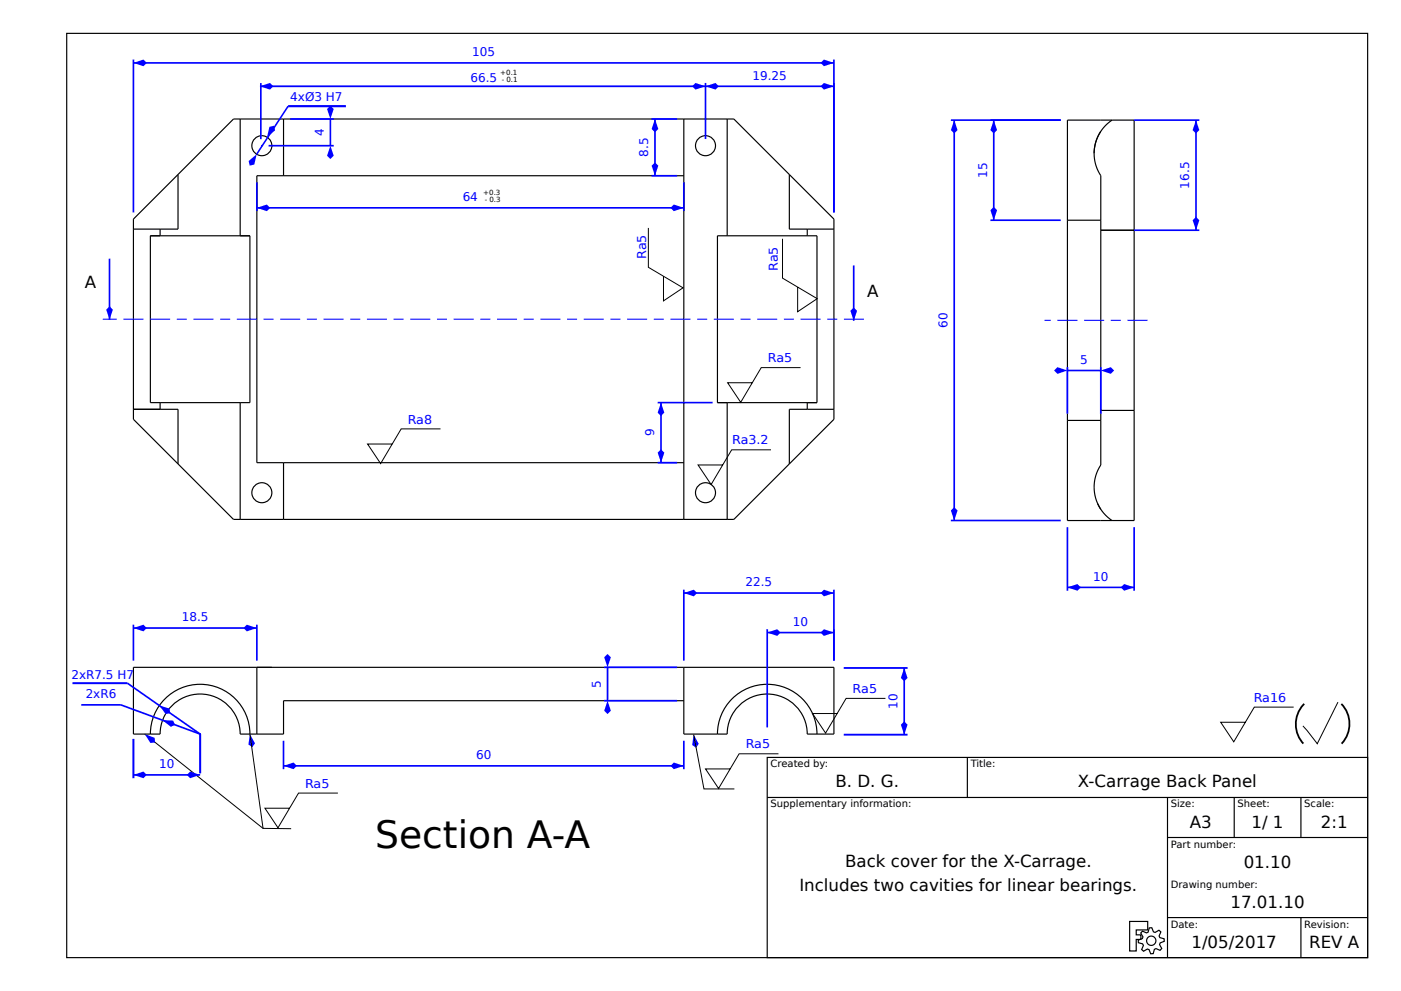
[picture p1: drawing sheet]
<svg xmlns="http://www.w3.org/2000/svg" width="420mm" height="297mm" viewBox="0 0 420 297" stroke-linecap="round" stroke-linejoin="round" font-family="sans-serif">
<g fill="none" stroke="#000" stroke-width=".35">
<path d="M20 10h390v277h-390zM72 35.7v35M85 35.7v17M205 35.7v120M218 35.7v35M53.4 52.3l16.6-16.6h150l16.6 16.6M53.4 52.3v16.4h-13.4M53.4 52.3l-13.4 13.4v60l13.4 13.3M205 52.7h-128v86h128M236.6 52.3v16.4h13.4M236.6 52.3l13.4 13.4v60l-13.4 13.3M45.1 70.7h29.8v50h-29.8z"/>
<path d="M48 68.7v2M215.1 70.7h29.8v50h-29.8zM242 68.7v2M40 122.7h13.4v16.3M48 120.7v2M53.4 139l16.6 16.7h150l16.6-16.7M72 120.7v35M85 138.7v17M218 120.7v35M242 120.7v2M250 122.7h-13.4v16.3M45.1 220a14.9 14.9 0 0 1 14.9-14.9 14.9 14.9 0 0 1 14.9 14.9"/>
<path d="M77 200v20M205 200v20h13a12 12 0 0 1 12-12 12 12 0 0 1 12 12h8v-20h-210v20h8a12 12 0 0 1 12-12 12 12 0 0 1 12 12h13v-10h120M215.1 220a14.9 14.9 0 0 1 14.9-14.9 14.9 14.9 0 0 1 14.9 14.9M230 227h180v60h-180zM230 239h180M290 227v12M350 239v48M370 239v12M390 239v12M350 251h60M338.7 276.2h5.4v2.5h-3.5v1.5h1.4v1.3h-1.4v3.5h-1.9zM342.5 279.1l1.2 .5 .5-.2 .3-1.3 .8-.1 .5 1.3 .5 .2 1.1-.7 .6 .5-.5 1.2 .2 .5 1.3 .3v.8l-1.2 .5-.2 .5 .7 1.2-.5 .5-1.3-.5-.4 .2-.4 1.3h-.7l-.5-1.2-.5-.2-1.2 .7-.6-.5 .6-1.2-.3-.5-1.2-.4-.1-.7 1.3-.5 .1-.5-.6-1.2z"/>
<path d="M350 275h60M390 275v12"/>
<circle cx="78.5" cy="43.7" r="3"/>
<circle cx="211.5" cy="43.7" r="3"/>
<circle cx="78.5" cy="147.7" r="3"/>
<circle cx="211.5" cy="147.7" r="3"/>
<circle cx="345.1" cy="281.9" r="1.4"/>
</g>
<g fill="none" stroke="#00f" stroke-width=".32">
<path d="M30.8 95.7h4.2M37 95.7h6M45 95.7h6M53 95.7h3M58 95.7h6M66 95.7h3M71 95.7h6M79 95.7h3M84 95.7h6M92 95.7h3M97 95.7h6M105 95.7h3"/>
<path d="M110 95.7h6M118 95.7h3M123 95.7h6M131 95.7h3M136 95.7h6M144 95.7h3M149 95.7h6M157 95.7h3M162 95.7h6M170 95.7h3M175 95.7h6M183 95.7h3"/>
<path d="M188 95.7h6M196 95.7h3M201 95.7h6M209 95.7h3M214 95.7h6M222 95.7h3M227 95.7h6M235 95.7h3M240 95.7h6M248 95.7h3M253 95.7h6"/>
</g>
<path d="M255.9 79.6v16.5" fill="none" stroke="#00f" stroke-width=".5"/>
<path d="M254.9 93.1l1-1 1 1-1 3z" fill="#00f"/>
<path d="M32.8 77.5v18.3" fill="none" stroke="#00f" stroke-width=".5"/>
<path d="M32.8 91.8l1 1-1 3-1-3z" fill="#00f"/>
<path d="M40 187.2v10.8M40 188.2h37M77 187.2v10.8" fill="none" stroke="#00f" stroke-width=".5"/>
<g fill="#00f">
<path d="M73 188.2l1-1 3 1-3 1z"/>
<path d="M40 188.2l3-1 1 1-1 1z"/>
<circle cx="60" cy="220" r=".25"/>
</g>
<path d="M38.2 204.7l21.8 15.3z" fill="#000" stroke="#00f" stroke-width=".5"/>
<path d="M47.8 211.4l3 .9 .3 1.4-1.4 .3z" fill="#00f"/>
<path d="M21.7 204.7h16.5" fill="none" stroke="#00f" stroke-width=".59"/>
<circle cx="60" cy="220" r=".25" fill="#00f"/>
<path d="M36.2 211.2l23.8 8.8z" fill="#000" stroke="#00f" stroke-width=".5"/>
<path d="M48.7 215.9l3.2 .1 .6 1.2-1.3 .6z" fill="#00f"/>
<path d="M24.4 211.2h11.8M271.1 200.2v20" fill="none" stroke="#00f" stroke-width=".5"/>
<path d="M252.9 200.2h19.2M252.9 220.2h19.2" fill="none" stroke="#00f" stroke-width=".55"/>
<g fill="#00f">
<path d="M271.1 216.2l1 1-1 3-1-3z"/>
<path d="M271.1 200.2l1 3-1 1-1-1z"/>
</g>
<path d="M181.1 200h21.9M181.1 210h21.9M182.1 200v10" fill="none" stroke="#00f" stroke-width=".5"/>
<g fill="#00f">
<path d="M182.1 210l1 3-1 1-1-1z"/>
<path d="M182.1 196l1 1-1 3-1-3z"/>
<path d="M207.9 220.2l1.6 2.7-.8 1.2-1.2-.8z"/>
<path d="M74.9 220l1.5 2.8-.8 1.1-1.1-.8z"/>
</g>
<path d="M234.6 71.6v11.8l10.4 6.1-5.9 3.9v-7.4M240 110.2h-11.8l-6.1 10.4-4-5.9h7.4M43.4 220l35.5 28.3" fill="none" stroke="#000" stroke-width=".3"/>
<path d="M77 54.7v8.6M205 54.7v8.6M77 62.3h128" fill="none" stroke="#00f" stroke-width=".5"/>
<g fill="#00f">
<path d="M201 62.3l1-1 3 1-3 1z"/>
<path d="M77 62.3l3-1 1 1-1 1z"/>
</g>
<path d="M195.4 35.7h7.6M196.3 35.7v17M195.4 52.7h7.6" fill="none" stroke="#00f" stroke-width=".5"/>
<g fill="#00f">
<path d="M196.3 48.7l1.1 1-1.1 3-.9-3z"/>
<path d="M196.3 35.7l1.1 3-1.1 1-.9-1z"/>
</g>
<path d="M197.2 120.7h16.4M197.2 138.7h5.8M198.2 120.7v18" fill="none" stroke="#00f" stroke-width=".5"/>
<g fill="#00f">
<path d="M198.2 134.7l1 1-1 3-1-3z"/>
<path d="M198.2 120.7l1 3-1 1-1-1z"/>
</g>
<path d="M40 17.9v45.8M40 18.9h210M250 17.9v45.8" fill="none" stroke="#00f" stroke-width=".5"/>
<g fill="#00f">
<path d="M247 17.9l3 1-3 1-1-1z"/>
<path d="M40 18.9l3-1 1 1-1 1z"/>
<path d="M77.9 25.9l3-1 1 1-1 1z"/>
<path d="M207.5 25.9l1-1 3 1-3 1z"/>
</g>
<path d="M320 36h20v120h-20zM330 39.4l-1.5 3.1-.5 3.5M333.4 36a12 12 0 0 0-5.4 10M328 46l.5 3.5 1.5 3.1v86.8a12 12 0 0 0 3.4 16.6M320 66h10M330 69h10M320 126h10M330 123h10M329.1 151l.9 1.6" fill="none" stroke="#000" stroke-width=".35"/>
<path d="M285.1 36h32.9M286.1 36v120M285.1 156h32.9" fill="none" stroke="#00f" stroke-width=".5"/>
<g fill="#00f">
<path d="M286.1 152l1 1-1 3-1-3z"/>
<path d="M286.1 36l1 3-1 1-1-1z"/>
</g>
<path d="M313.1 96h1.9M317 96h6M325 96h6M333 96h3M338 96h6" fill="none" stroke="#00f" stroke-width=".32"/>
<path d="M296.9 36h21.1M297.9 36v30M296.9 66h21.1" fill="none" stroke="#00f" stroke-width=".5"/>
<g fill="#00f">
<path d="M297.9 36l1 3-1 1-1-1z"/>
<path d="M296.9 63l1-1 1 1-1 3z"/>
</g>
<path d="M340 36h19.5M358.5 36v33M340 69h19.5" fill="none" stroke="#00f" stroke-width=".5"/>
<g fill="#00f">
<path d="M357.5 66l1-1 1 1-1 3z"/>
<path d="M358.5 36l1 3-1 1-1-1z"/>
</g>
<path d="M320 110v14M320 111h10M330 110v14" fill="none" stroke="#00f" stroke-width=".5"/>
<g fill="#00f">
<path d="M316 111l1-1 3 1-3 1z"/>
<path d="M330 111l3-1 1 1-1 1z"/>
</g>
<path d="M320 158v19M340 158v19M320 176h20" fill="none" stroke="#00f" stroke-width=".5"/>
<g fill="#00f">
<path d="M320 176l3-1 1 1-1 1z"/>
<path d="M336 176l1-1 3 1-3 1z"/>
</g>
<path d="M230 188.6v29.4M230 189.6h20M250 188.6v9.4" fill="none" stroke="#00f" stroke-width=".5"/>
<g fill="#00f">
<path d="M247 188.6l3 1-3 1-1-1z"/>
<path d="M230 189.6l3-1 1 1-1 1z"/>
</g>
<path d="M205 176.7v21.3M205 177.7h45M250 176.7v21.3" fill="none" stroke="#00f" stroke-width=".5"/>
<g fill="#00f">
<path d="M247 176.7l3 1-3 1-1-1z"/>
<path d="M205 177.7l3-1 1 1-1 1z"/>
</g>
<path d="M60 220v11.8M40 221.4v11.8" fill="none" stroke="#00f" stroke-width=".6"/>
<path d="M40 232.2h20" fill="none" stroke="#00f" stroke-width=".5"/>
<g fill="#00f">
<path d="M56 232.2l1-1 3 1-3 1z"/>
<path d="M40 232.2l3-1 1 1-1 1z"/>
</g>
<path d="M85 222v8.5M85 229.5h120M205 222v8.5" fill="none" stroke="#00f" stroke-width=".5"/>
<g fill="#00f">
<path d="M85 229.5l3-1 1 1-1 1z"/>
<path d="M201 229.5l1-1 3 1-3 1z"/>
</g>
<path d="M77.9 25.9h133.6" fill="none" stroke="#00f" stroke-width=".53"/>
<path d="M87 35.7h13M99 35.7v8M80.5 43.7h19.5" fill="none" stroke="#00f" stroke-width=".5"/>
<g fill="#00f">
<path d="M99 31.7l1 1-1 3-1-3z"/>
<path d="M99 43.7l1 3-1 1-1-1z"/>
<circle cx="78.5" cy="43.7" r=".25"/>
</g>
<path d="M86.4 31.8l-9.5 14.4z" fill="#000" stroke="#00f" stroke-width=".46"/>
<g fill="#00f">
<path d="M80.8 38l1.3-.3 .4 1.4-2.4 2z"/>
<path d="M74.5 48.3l2.4-2.1-.7 3.1-1.3 .3z"/>
</g>
<path d="M86.4 31.8h17.3" fill="none" stroke="#00f" stroke-width=".65" stroke-linecap="butt"/>
<path d="M211.5 24.9v16.8M211.5 25.9h38.5M250 24.9v38.8" fill="none" stroke="#00f" stroke-width=".5"/>
<g fill="#00f">
<path d="M246 25.9l1-1 3 1-3 1z"/>
<path d="M211.5 25.9l3-1 1 1-1 1z"/>
</g>
<path d="M78.2 24.9v16.8" fill="none" stroke="#00f" stroke-width=".5"/>
<path d="M194.4 68.3v11.8l10.4 6.2-5.9 3.9v-7.4M132.1 128.5h-11.8l-6.2 10.4-3.9-5.8h7.4M231.1 134.8h-11.8l-6.1 10.4-3.9-5.8h7.4M74.9 220l4 28.3 8.4 .1M387.8 211.9h-11.8l-6.1 10.4-3.9-5.8h7.3M401.1 210.4l-6.2 12.5-4.3-5.3M101.3 237.7h-11.8l-6.2 10.4-3.9-5.9h7.4M207.9 220.2l3.1 16.2h9.2M233.4 225.9h-11.8l-6.2 10.4-3.9-5.9h7.4" fill="none" stroke="#000" stroke-width=".3"/>
<path d="M390.7 211.2a8.1 8.1 0 0 1 10.8-.8 8.1 8.1 0 0 1 2.1 10.6 8 8 0 0 1-10.2 3.7 8 8 0 0 1-4.7-9.7 8.5 8.5 0 0 1 2-3.8z" fill="none" stroke="#000" stroke-width=".54" stroke-dasharray="13 13" stroke-linecap="butt"/>
<path d="M43.4 220l3 1.1 .1 1.4-1.4 .2z" fill="#00f"/>
<path d="M265.4 209.3h-11.7l-6.2 10.4-3.9-5.9h7.4" fill="none" stroke="#000" stroke-width=".3"/>
<text font-size="11.3" x="112.5" y="254.2">Section A-A</text>
<g font-size="5">
<text x="25.4" y="86.3">A</text>
<text x="260" y="89">A</text>
<text x="250.4" y="236">B. D. G.</text>
<text x="323.1" y="236">X-Carrage Back Panel</text>
<text x="356.7" y="248">A3</text>
<text x="375.2" y="248">1/ 1</text>
<text x="396" y="248">2:1</text>
<text x="253.3" y="259.9">Back cover for the X-Carrage.</text>
<text x="372.8" y="260">01.10</text>
<text x="239.6" y="266.9">Includes two cavities for linear bearings.</text>
<text x="368.9" y="272">17.01.10</text>
<text x="357.2" y="284">1/05/2017</text>
<text x="392.4" y="284">REV A</text>
</g>
<g font-size="3.7" fill="#00f">
<text x="193.7" y="77.6" transform="rotate(-90 193.7 77.6)">Ra5</text>
<text x="233.2" y="81.2" transform="rotate(-90 233.2 81.2)">Ra5</text>
<text x="230.2" y="108.6">Ra5</text>
<text x="122.2" y="126.9">Ra8</text>
<text x="219.5" y="133.2">Ra3.2</text>
<text x="255.6" y="207.7">Ra5</text>
<text x="375.8" y="210.3">Ra16</text>
<text x="223.5" y="224.3">Ra5</text>
<text x="91.5" y="236.1">Ra5</text>
</g>
<g font-size="3.6" fill="#00f">
<text x="141.6" y="16.9">105</text>
<text x="225.6" y="23.9">19.25</text>
<text x="141.1" y="24.5">66.5</text>
<text x="87" y="30.3">4xØ3 H7</text>
<text x="97" y="40.8" transform="rotate(-90 97 40.8)">4</text>
<text x="194.4" y="47" transform="rotate(-90 194.4 47)">8.5</text>
<text x="295.9" y="53.3" transform="rotate(-90 295.9 53.3)">15</text>
<text x="356.5" y="56.5" transform="rotate(-90 356.5 56.5)">16.5</text>
<text x="138.7" y="60.3">64</text>
<text x="284.1" y="98.3" transform="rotate(-90 284.1 98.3)">60</text>
<text x="323.9" y="109">5</text>
<text x="196.2" y="130.8" transform="rotate(-90 196.2 130.8)">9</text>
<text x="223.5" y="175.7">22.5</text>
<text x="327.7" y="174">10</text>
<text x="54.5" y="186.2">18.5</text>
<text x="237.7" y="187.6">10</text>
<text x="21.4" y="203.4">2xR7.5 H7</text>
<text x="25.7" y="209.2">2xR6</text>
<text x="180.1" y="206.1" transform="rotate(-90 180.1 206.1)">5</text>
<text x="269.1" y="212.5" transform="rotate(-90 269.1 212.5)">10</text>
<text x="142.7" y="227.5">60</text>
<text x="47.7" y="230.2">10</text>
</g>
<g font-size="3">
<text x="231" y="230">Created by:</text>
<text x="291" y="230">Title:</text>
<text x="231" y="242">Supplementary information:</text>
<text x="351" y="242">Size:</text>
<text x="371" y="242">Sheet:</text>
<text x="391" y="242">Scale:</text>
<text x="351" y="254">Part number:</text>
<text x="351" y="266">Drawing number:</text>
<text x="351" y="278">Date:</text>
<text x="391" y="278">Revision:</text>
</g>
<g font-size="2.1">
<text x="150" y="22.4">+0.1</text>
<text x="150.4" y="24.7">- 0.1</text>
<text x="144.9" y="58.3">+0.3</text>
<text x="145.3" y="60.6">- 0.3</text>
</g>
</svg>
